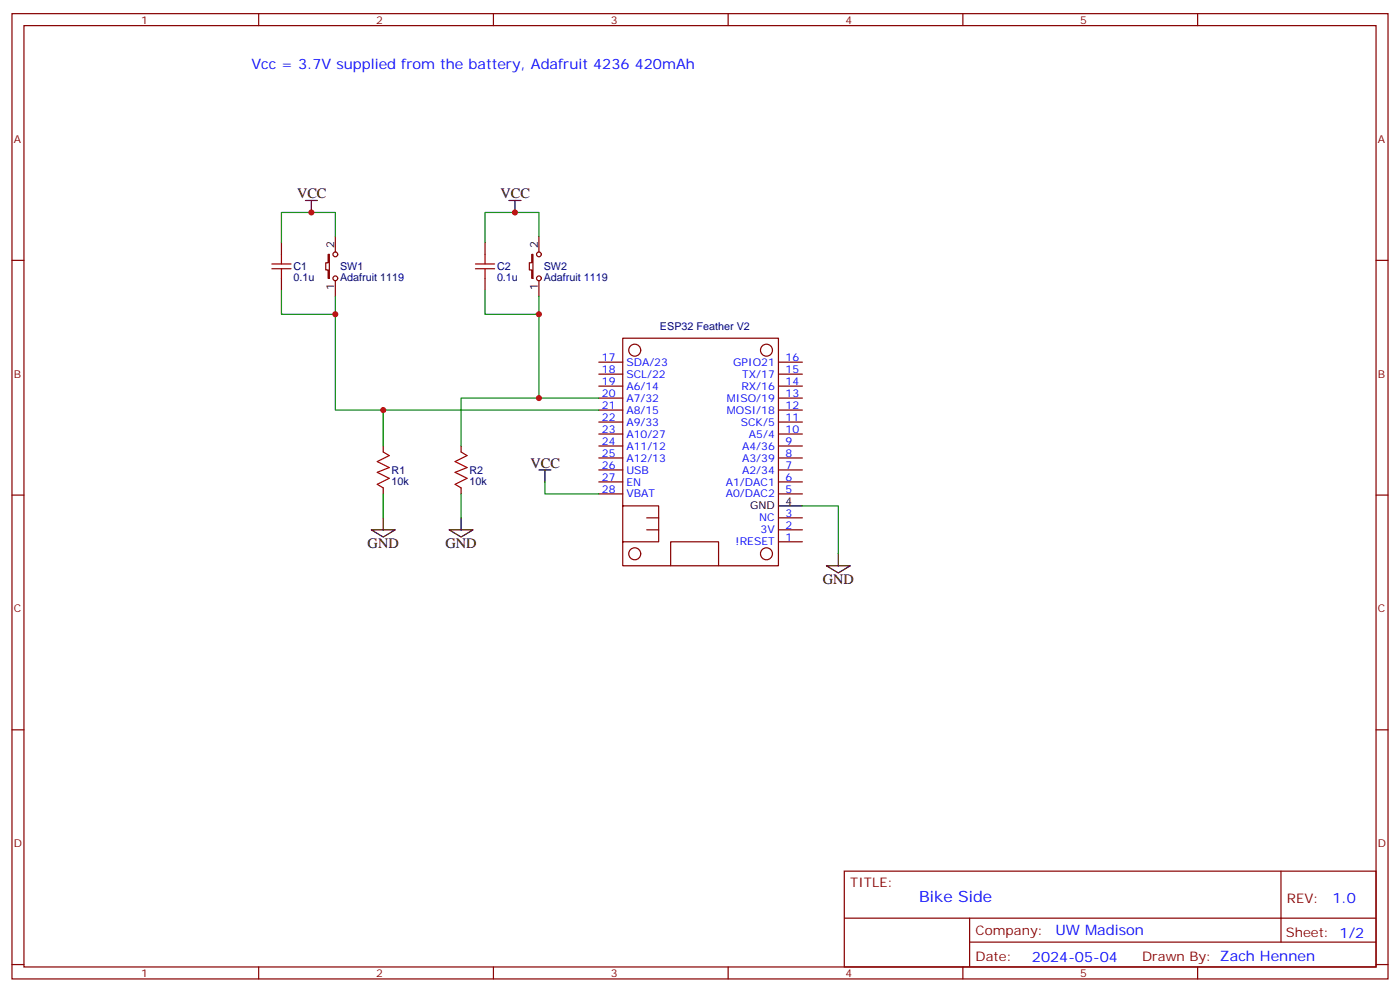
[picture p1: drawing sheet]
<svg xmlns="http://www.w3.org/2000/svg" width="412mm" height="292mm" viewBox="0 0 412 292" stroke-linecap="round" stroke-linejoin="round" font-family="sans-serif">
<g fill="none" stroke="#870000" stroke-width=".35">
<path d="M3.5 4h405.4v284.4h-405.4zM7.1 7.5h398.2v277.3h-398.2zM76.2 4v3.5M145.3 4v3.5M214.5 4v3.5M283.6 4v3.5M352.8 4v3.5M3.5 76.7h3.6M82.9 71.4v3.5M96.7 74.9h.3v7.1h-.3v-2.5h-.7v-2.1h.7zM98.8 69.6v4.6M142.9 71.4v3.5"/>
<path d="M156.6 74.9h.4v7.1h-.4v-2.5h-.7v-2.1h.7zM158.7 69.6v4.6M405.3 76.7h3.6M82.9 82v3.5M98.8 82.7v4.6M142.9 82v3.5M158.7 82.7v4.6M176.4 117.3h7M176.4 113.7h7M176.4 110.2h7M176.4 106.7h7M229.3 117.3h7.1"/>
<path d="M229.3 113.7h7.1M229.3 110.2h7.1M229.3 106.7h7.1M112.9 131.4v1.7M135.8 131.4v1.7M176.4 138.4h7M176.4 134.9h7M176.4 131.4h7M176.4 127.8h7M176.4 124.3h7M176.4 120.8h7M229.3 138.4h7.1"/>
<path d="M229.3 134.9h7.1M229.3 131.4h7.1M229.3 127.8h7.1M229.3 124.3h7.1M229.3 120.8h7.1M3.5 145.8h3.6M112.9 143.7v1.8M135.8 143.7v1.8M176.4 145.5h7M176.4 142h7M183.4 149h10.6v10.6h-10.6v7.1h45.9v-67.1h-45.9v60M190.5 156.1h3.5"/>
<path d="M190.5 152.5h3.5M229.3 156.1h7.1M229.3 152.5h7.1M229.3 159.6h7.1M229.3 145.5h7.1M229.3 142h7.1M405.3 145.8h3.6M197.6 166.7v-7.1h14.1v7.1M3.5 215h3.6M405.3 215h3.6M248.7 256.6h156.6v28.2h-156.6zM377.3 256.6v20.9"/>
<path d="M248.7 270.5h156.5M285.6 277.5h119.6M285.6 270.5v14.1M3.5 284.1h3.6M76.2 284.8v3.6M145.3 284.8v3.6M214.5 284.8v3.6M283.6 284.8v3.6M352.8 284.8v3.6M405.3 284.1h3.6"/>
<circle cx="98.8" cy="74.9" r=".71"/>
<circle cx="158.8" cy="74.9" r=".71"/>
<circle cx="98.8" cy="82" r=".71"/>
<circle cx="158.8" cy="82" r=".71"/>
<circle cx="187" cy="103.2" r="1.76"/>
<circle cx="225.8" cy="103.2" r="1.76"/>
<circle cx="187" cy="163.1" r="1.76"/>
<circle cx="225.8" cy="163.1" r="1.76"/>
</g>
<g fill="none" stroke="#000" stroke-width=".35">
<path d="M90 59.1h3.5M91.7 59.1v3.5M149.9 59.1h3.6M151.7 59.1v3.5M158.7 138.4h3.6M160.5 138.4v3.6M109.4 156.1h7l-3.5 2.1zM112.9 152.5v3.6M132.3 156.1h7l-3.5 2.1zM135.8 152.5v3.6M229.3 149h7.1M243.4 166.7h7.1l-3.6 2.1z"/>
<path d="M246.9 163.1v3.6"/>
</g>
<path d="M98.8 69.6v-7h-15.9v8.8M158.7 69.6v-7h-15.8v8.8M82.9 85.5v7.1h15.9M98.8 87.3v33.5h77.6M142.9 85.5v7.1h15.8M158.7 87.3v30h17.7M158.7 117.3h-22.9v14.1M112.9 120.8v10.6M112.9 145.5v7M135.8 145.5v7M160.5 142v3.5h15.9M236.4 149h10.5v14.1" fill="none" stroke="#008700" stroke-width=".35"/>
<path d="M80.1 79.2h5.6M80.1 77.8h5.6M82.9 74.9v2.9M82.9 79.2v2.8M140.1 79.2h5.6M140.1 77.8h5.6M142.9 74.9v2.9M142.9 79.2v2.8M112.9 133.1l1.8 1.1-3.6 1.8 3.6 1.7-3.6 1.4 3.6 1.8-3.6 1.8 1.8 1M135.8 133.1l1.8 1.1-3.5 1.8 3.5 1.7-3.5 1.4 3.5 1.8-3.5 1.8 1.7 1" fill="none" stroke="#a10000" stroke-width=".35"/>
<g fill="#c00">
<circle cx="151.7" cy="62.6" r=".88"/>
<circle cx="91.7" cy="62.6" r=".88"/>
<circle cx="158.8" cy="92.6" r=".88"/>
<circle cx="98.8" cy="92.6" r=".88"/>
<circle cx="158.8" cy="117.3" r=".88"/>
<circle cx="112.9" cy="120.8" r=".88"/>
</g>
<text font-size="4.6" fill="#00f" x="270.8" y="265.6">Bike Side</text>
<g font-size="4.2" fill="#00f">
<text x="74.1" y="20.2">Vcc = 3.7V supplied from the battery, Adafruit 4236 420mAh</text>
<text x="392.5" y="265.9">1.0</text>
<text x="310.9" y="275.4">UW Madison</text>
<text x="304" y="283.2">2024-05-04</text>
</g>
<g font-size="4.2">
<text x="87.5" y="58.3">VCC</text>
<text x="147.5" y="58.3">VCC</text>
<text x="156.3" y="137.7">VCC</text>
<text x="108.3" y="161.4">GND</text>
<text x="131.2" y="161.4">GND</text>
<text x="242.4" y="171.9">GND</text>
</g>
<g font-size="3.9" fill="#800">
<text x="250.5" y="261.2">TITLE:</text>
<text x="379.1" y="265.9">REV:</text>
<text x="287.4" y="275.4">Company:</text>
<text x="378.7" y="276">Sheet: 1/2</text>
<text x="287.4" y="283.1">Date:</text>
<text x="336.4" y="283.2">Drawn By: Zach Hennen</text>
</g>
<g font-size="3.2" fill="#800">
<text x="41.6" y="7">1</text>
<text x="110.8" y="7">2</text>
<text x="179.9" y="7">3</text>
<text x="249.1" y="7">4</text>
<text x="318.2" y="7">5</text>
<text x="4.1" y="42.1">A</text>
<text x="405.9" y="42.1">A</text>
<text x="4.1" y="111.3">B</text>
<text x="405.9" y="111.3">B</text>
<text x="4.1" y="180.4">C</text>
<text x="405.9" y="180.4">C</text>
<text x="4.1" y="249.6">D</text>
<text x="405.9" y="249.6">D</text>
<text x="41.6" y="287.8">1</text>
<text x="110.8" y="287.8">2</text>
<text x="179.9" y="287.8">3</text>
<text x="249.1" y="287.8">4</text>
<text x="318.2" y="287.8">5</text>
</g>
<g font-size="3.2">
<text x="98.4" y="73.2" transform="rotate(-90 98.4 73.2)">2</text>
<text x="158.4" y="73.2" transform="rotate(-90 158.4 73.2)">2</text>
<text x="98.4" y="85.4" transform="rotate(-90 98.4 85.4)">1</text>
<text x="158.4" y="85.4" transform="rotate(-90 158.4 85.4)">1</text>
<text x="231.4" y="148.7">4</text>
<text x="221" y="150.1">GND</text>
</g>
<g font-size="3.2" fill="#000080">
<text x="86.4" y="82.8">0.1u</text>
<text x="86.4" y="79.6">C1</text>
<text x="100.2" y="82.8">Adafruit 1119</text>
<text x="100.2" y="79.6">SW1</text>
<text x="146.4" y="82.8">0.1u</text>
<text x="146.4" y="79.6">C2</text>
<text x="160.2" y="82.8">Adafruit 1119</text>
<text x="160.2" y="79.6">SW2</text>
<text x="194.4" y="97.2">ESP32 Feather V2</text>
<text x="115.4" y="142.7">10k</text>
<text x="115.4" y="139.6">R1</text>
<text x="138.3" y="142.7">10k</text>
<text x="138.3" y="139.6">R2</text>
</g>
<g font-size="3.2" fill="#00f">
<text x="177.3" y="106.3">17</text>
<text x="184.5" y="107.7">SDA/23</text>
<text x="216" y="107.7">GPIO21</text>
<text x="231.4" y="106.3">16</text>
<text x="177.3" y="109.9">18</text>
<text x="177.3" y="113.4">19</text>
<text x="184.5" y="111.3">SCL/22</text>
<text x="218.6" y="111.3">TX/17</text>
<text x="231.4" y="113.4">14</text>
<text x="231.4" y="109.9">15</text>
<text x="177.3" y="116.9">20</text>
<text x="184.5" y="114.8">A6/14</text>
<text x="184.5" y="118.3">A7/32</text>
<text x="214.1" y="118.3">MISO/19</text>
<text x="218.4" y="114.8">RX/16</text>
<text x="231.4" y="116.9">13</text>
<text x="177.3" y="120.4">21</text>
<text x="177.3" y="124">22</text>
<text x="184.5" y="121.8">A8/15</text>
<text x="184.5" y="125.4">A9/33</text>
<text x="214.1" y="121.8">MOSI/18</text>
<text x="218.2" y="125.4">SCK/5</text>
<text x="231.4" y="124">11</text>
<text x="231.4" y="120.4">12</text>
<text x="177.3" y="127.5">23</text>
<text x="177.3" y="131">24</text>
<text x="184.5" y="128.9">A10/27</text>
<text x="220.6" y="128.9">A5/4</text>
<text x="231.4" y="131">9</text>
<text x="231.4" y="127.5">10</text>
<text x="177.3" y="134.5">25</text>
<text x="184.5" y="132.4">A11/12</text>
<text x="184.5" y="136">A12/13</text>
<text x="218.6" y="136">A3/39</text>
<text x="218.6" y="132.4">A4/36</text>
<text x="231.4" y="134.5">8</text>
<text x="177.3" y="141.6">27</text>
<text x="177.3" y="138.1">26</text>
<text x="184.5" y="143">EN</text>
<text x="184.5" y="139.5">USB</text>
<text x="213.8" y="143">A1/DAC1</text>
<text x="218.6" y="139.5">A2/34</text>
<text x="231.4" y="141.6">6</text>
<text x="231.4" y="138.1">7</text>
<text x="177.3" y="145.1">28</text>
<text x="184.5" y="146.5">VBAT</text>
<text x="213.8" y="146.5">A0/DAC2</text>
<text x="231.4" y="145.1">5</text>
<text x="223.7" y="153.6">NC</text>
<text x="231.4" y="155.7">2</text>
<text x="231.4" y="152.2">3</text>
<text x="216.7" y="160.7">!RESET</text>
<text x="224.1" y="157.1">3V</text>
<text x="231.4" y="159.2">1</text>
</g>
</svg>
